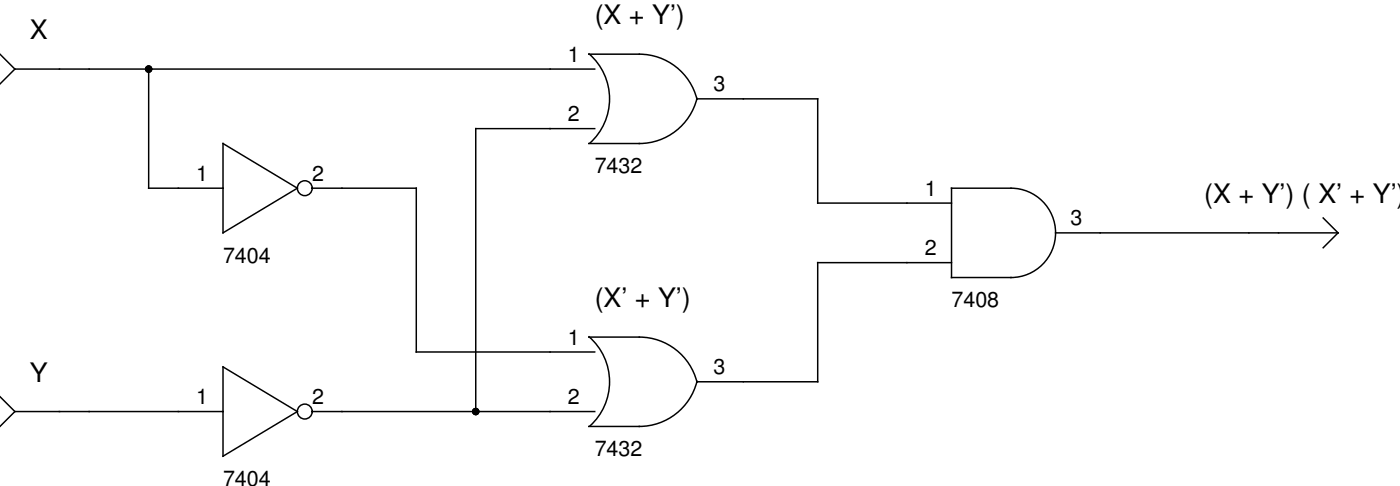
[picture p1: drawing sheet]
<svg xmlns="http://www.w3.org/2000/svg" width="239mm" height="83mm" viewBox="0 0 239 83" stroke-linecap="round" stroke-linejoin="round" font-family="sans-serif">
<g fill="none" stroke="#000" stroke-width=".25">
<path d="M0 9.2l2.5 2.6M2.5 11.8h99.1M2.5 11.8l-2.5 2.5M25.4 11.8v20.3h12.7M100.6 9.2h8.6a10.2 10.2 0 0 1 9.9 7.7M100.6 9.2a10.2 10.2 0 0 1 .2 15.2M119.1 16.9h20.6v17.7h22.9M119.1 16.8a10.2 10.2 0 0 1-9.9 7.7h-8.6M38.1 24.5l12.7 7.6-12.7 7.6zM53.3 32.1h17.8v27.9h30.5M101.6 21.9h-20.3v48.3M162.6 32.1h10.1a7.6 7.6 0 0 1 7.6 7.6 7.6 7.6 0 0 1-7.6 7.6h-10.1z"/>
<path d="M180.3 39.7h48.3M226.1 37.2l2.5 2.5M228.6 39.7l-2.5 2.6M100.6 57.5h8.6a10.2 10.2 0 0 1 9.9 7.7M100.6 57.5a10.2 10.2 0 0 1 .2 15.2M162.6 44.8h-22.9v20.3h-20.6M0 67.7l2.5 2.5M2.5 70.2h35.6M2.5 70.2l-2.5 2.5M38.1 62.6l12.7 7.6-12.7 7.6zM53.3 70.2h48.3M119.1 65a10.2 10.2 0 0 1-9.9 7.7h-8.6"/>
<circle cx="52.1" cy="32.1" r="1.27"/>
<circle cx="52.1" cy="70.2" r="1.27"/>
</g>
<g fill="#000">
<circle cx="25.4" cy="11.8" r=".63"/>
<circle cx="81.3" cy="70.2" r=".64"/>
</g>
<g font-size="4.6">
<text x="101.6" y="4.2">(X + Y’)</text>
<text x="5.1" y="6.7">X</text>
<text x="205.7" y="34.6">(X + Y’) ( X’ + Y’)</text>
<text x="101.6" y="52.4">(X’ + Y’)</text>
<text x="5.1" y="65.1">Y</text>
</g>
<g font-size="3.7">
<text x="97" y="10.5">1</text>
<text x="121.9" y="15.6">3</text>
<text x="97" y="20.7">2</text>
<text x="101.6" y="29.6">7432</text>
<text x="33.5" y="30.8">1</text>
<text x="53.3" y="30.8">2</text>
<text x="158" y="33.4">1</text>
<text x="182.9" y="38.5">3</text>
<text x="38.1" y="44.8">7404</text>
<text x="158" y="43.5">2</text>
<text x="162.6" y="52.4">7408</text>
<text x="97" y="58.8">1</text>
<text x="121.9" y="63.9">3</text>
<text x="33.5" y="68.9">1</text>
<text x="53.3" y="68.9">2</text>
<text x="97" y="68.9">2</text>
<text x="101.6" y="77.8">7432</text>
<text x="38.1" y="82.9">7404</text>
</g>
</svg>
